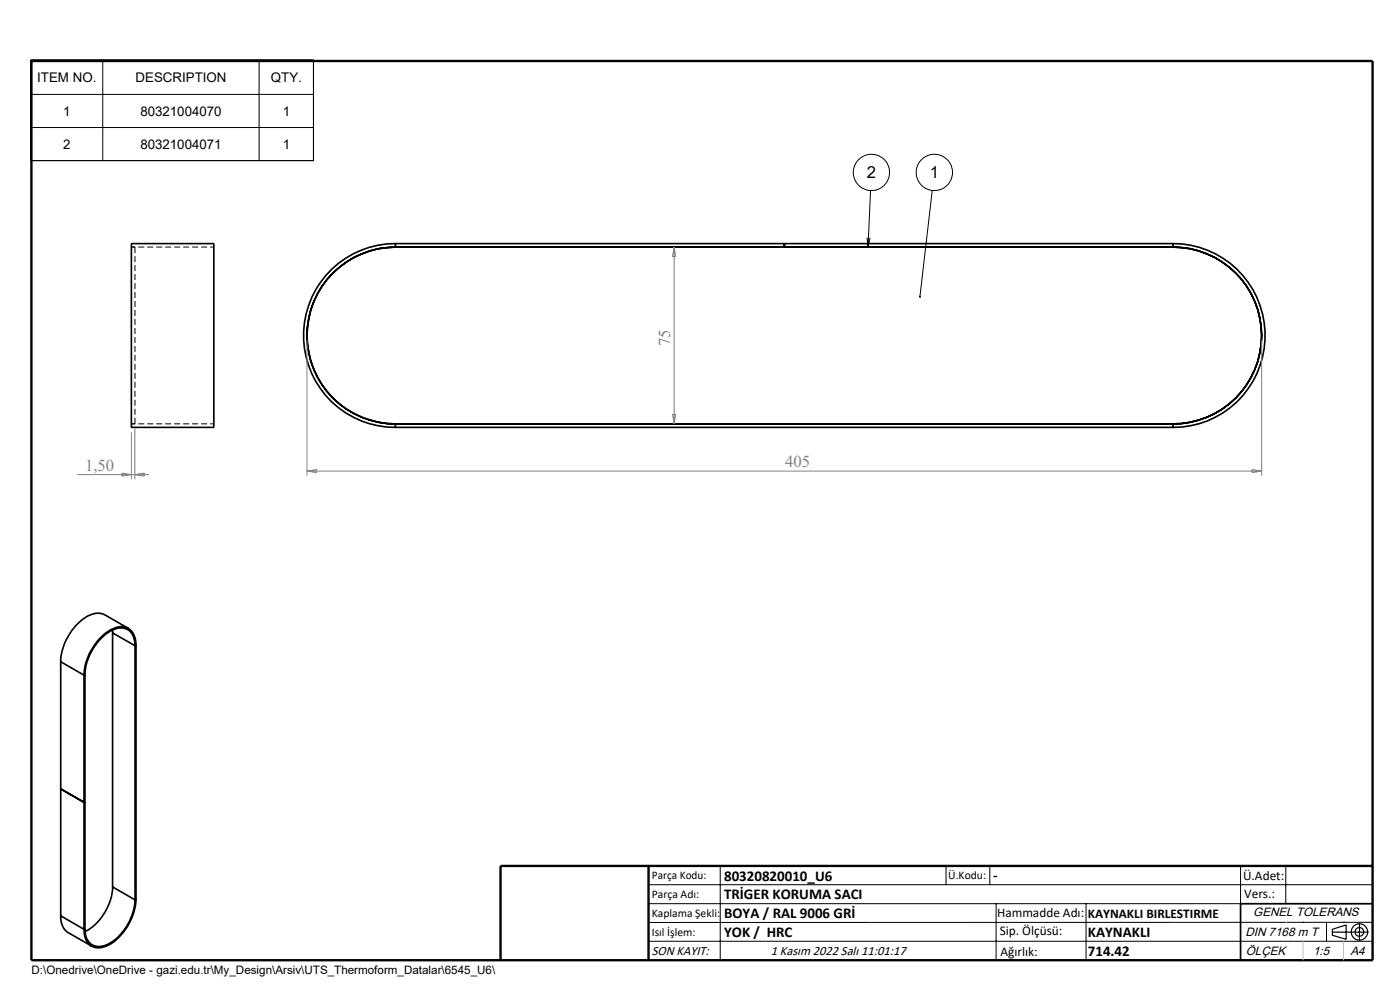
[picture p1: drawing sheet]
<svg xmlns="http://www.w3.org/2000/svg" width="297mm" height="210mm" viewBox="0 0 297 210" stroke-linecap="round" stroke-linejoin="round" font-family="sans-serif">
<g fill="none" stroke="#000" stroke-width=".35">
<path d="M27.9 51.7h17.5v39h-17.5zM83.9 52.4a18.8 18.8 0 0 0-18.8 18.8 18.8 18.8 0 0 0 18.8 18.7M83.9 51.7a19.5 19.5 0 0 0-19.5 19.5 19.5 19.5 0 0 0 19.5 19.5M83.9 51.7h82.4v.7M83.9 52.4h165M83.9 51.7v.7M248.9 52.4a18.8 18.8 0 0 1 18.8 18.8 18.8 18.8 0 0 1-18.8 18.7M248.9 51.7a19.5 19.5 0 0 1 19.5 19.5 19.5 19.5 0 0 1-19.5 19.5M248.9 51.7h-82.5v.7M248.9 51.7v.7M83.9 90.7h165M83.9 89.9h165"/>
<path d="M83.9 89.9v.8M248.9 89.9v.8M23.9 133.7v54.4M23.9 134.3l4.7 2.7M27.2 133.3l-4.9-2.9a4.3 4.3 0 0 0-4.7 .9 12.4 12.4 0 0 0-4.7 9.1M28.6 137a3.3 3.3 0 0 0-2.8-3.8 8.1 8.1 0 0 0-6.2 4.7 10.4 10.4 0 0 0-1.6 5.2M28.6 137v53.9M28.9 136.9a3.4 3.4 0 0 0-2.8-3.9 6.8 6.8 0 0 0-5.5 3.1 12.2 12.2 0 0 0-2.8 7.1M28.9 136.9l-.3 .1M28.9 136.9v53.8M12.9 140.4l4.9 2.8M12.9 140.4v53.9"/>
<path d="M17.8 143.2v53.9M18 143.1l-.2 .1M18 143.1v53.9M12.9 167.3l4.9 2.9 .2-.2M18 170.1h.1M12.9 194.3a3.9 3.9 0 0 0 1.6 3.5l4.9 2.9M12.9 194.3l4.9 2.8M18 197l-.2 .1M23.9 188.1a11.6 11.6 0 0 1-5.8 9.5M23.9 188.1l4.7 2.8M28.6 190.9a11.3 11.3 0 0 1-6.3 9.6 2.99 2.99 0 0 1-4.2-2.9l-.1-.6M28.9 190.7a11.8 11.8 0 0 1-6.4 10 3.1 3.1 0 0 1-4.6-3l-.1-.6"/>
<path d="M28.9 190.7l-.3 .2M291.2 191.7h-28v12"/>
</g>
<path d="M27.9 52.4h.7M83.9 52.4v-.7M248.9 51.7v.7M27.9 89.9h.7M83.9 90.7v-.8M248.9 89.9v.8" fill="none" stroke="#000" stroke-width=".21" stroke-dasharray="1.3 .6" stroke-dashoffset=".4" stroke-linecap="butt"/>
<path d="M28.6 52.4v37.5" fill="none" stroke="#000" stroke-width=".21" stroke-dasharray="1.3 .6" stroke-linecap="butt"/>
<path d="M45.4 52.4h-17.5M45.4 89.9h-17.5" fill="none" stroke="#000" stroke-width=".21" stroke-dasharray="1.3 .6" stroke-dashoffset=".5" stroke-linecap="butt"/>
<g fill="none" stroke="#000" stroke-width=".21">
<path d="M6.5 12.7h60v21.4h-60zM21.8 12.7v21.4M55 12.7v21.4M6.5 20h60M6.5 27h60M183.9 50.4l.2 2M184.6 50.4l-.5 2M184.7 40.4l-.6 12M197.8 40.4l-2.6 22.5M137.6 187.7h153.6M137.6 191.7h153.6M137.6 199.7h153.6"/>
<path d="M152.8 183.7v20M200.7 183.7v4M210 183.7v4M211.3 191.7v12M230.4 191.7v12M263.2 183.7v20M272.8 183.7v8M276.4 195.6h.1M281.4 195.6v4.1M285 195.6h.1M291.2 195.6l-153.6 .1"/>
<circle cx="184.9" cy="36.6" r="3.9"/>
<circle cx="198.2" cy="36.6" r="3.9"/>
</g>
<g fill="none" stroke="#000" stroke-width=".25">
<path d="M282.6 197.7h7.8M282.6 197.1l3-.9v3l-3-.8zM288.4 195.8v3.8M106.2 203.7h185"/>
<circle cx="288.4" cy="197.7" r="1.74"/>
<circle cx="288.4" cy="197.7" r=".93"/>
</g>
<path d="M6.7 12.9h284.5v190.8h-284.5zM137.6 183.7v20M291.2 183.7h-185v20" fill="none" stroke="#000" stroke-width=".5"/>
<path d="M276.4 199.7v4M285 199.7v4" fill="none" stroke="#c0c0c0" stroke-width=".21"/>
<path d="M272.8 195.6h.1" fill="none" stroke="#c0c0c0" stroke-width=".25"/>
<g fill="none" stroke="#808080" stroke-width=".21">
<path d="M143 52.4v37.5M143 52.4l.3 2h-.6zM65.1 72.2v28.7M267.7 72.2v28.7M27.9 91.7v10M28.6 90.9v10.8M65.1 99.9h202.6M65.1 99.9l2-.3v.7zM142.7 87.9h.6l-.3 2zM265.6 99.6l2.1 .3-2.1 .4zM16.4 100.7h15.2M25.9 100.4l2 .3-2 .3z"/>
<path d="M28.6 100.7l2-.3v.6z"/>
</g>
<path d="M195.1 62.8h.2a.22 .22 0 0 1 .1 .2 .22 .22 0 0 1-.3 .2l.1-.3-.1 .3-.2-.2z" fill="#000"/>
<g font-size="3.5">
<text x="183.9" y="37.7">2</text>
<text x="197.3" y="37.7">1</text>
</g>
<g font-size="3.5" fill="#808080">
<text x="142.2" y="73.4" transform="rotate(-90 142.2 73.4)">75</text>
<text x="18.1" y="99.8">1,50</text>
<text x="166.6" y="99.1">405</text>
</g>
<g font-size="3.2">
<text x="153.6" y="186.8">80320820010_U6</text>
<text x="153.6" y="190.8">TRİGER KORUMA SACI</text>
<text x="210.7" y="186.6">-</text>
<text x="153.6" y="194.8">BOYA / RAL 9006 GRİ</text>
<text x="153.6" y="198.8">YOK / HRC</text>
<text x="230.8" y="198.7">KAYNAKLI</text>
<text x="230.8" y="202.8">714.42</text>
</g>
<g font-size="2.8">
<text x="7.9" y="17.4">ITEM NO.</text>
<text x="28.8" y="17.4">DESCRIPTION</text>
<text x="57.5" y="17.4">QTY.</text>
<text x="13.4" y="24.5">1</text>
<text x="29.8" y="24.5">80321004070</text>
<text x="60" y="24.5">1</text>
<text x="13.4" y="31.6">2</text>
<text x="29.8" y="31.6">80321004071</text>
<text x="60" y="31.6">1</text>
<text x="263.7" y="186.7">Ü.Adet:</text>
<text x="263.9" y="190.5">Vers.:</text>
<text x="211.5" y="194.5">Hammadde Adı:</text>
<text x="230.8" y="194.7">KAYNAKLI BIRLESTIRME</text>
<text x="138.3" y="202.6">SON KAYIT:</text>
<text x="163.5" y="202.6">1 Kasım 2022 Salı 11:01:17</text>
<text x="212.1" y="198.4">Sip. Ölçüsü:</text>
<text x="212.2" y="202.7">Ağırlık:</text>
</g>
<g font-size="2.6">
<text x="265.9" y="194.4">GENEL TOLERANS</text>
<text x="264.2" y="198.5">DIN 7168 m T</text>
<text x="264.3" y="202.6">ÖLÇEK</text>
<text x="278.5" y="202.6">1:5</text>
<text x="286.5" y="202.6">A4</text>
</g>
<g font-size="2.5">
<text x="138.3" y="186.4">Parça Kodu:</text>
<text x="138.3" y="190.5">Parça Adı:</text>
<text x="201.2" y="186.5">Ü.Kodu:</text>
<text x="138.3" y="194.5">Kaplama Şekli:</text>
<text x="138.3" y="198.6">Isıl İşlem:</text>
<text x="6.7" y="206.7">D:\Onedrive\OneDrive - gazi.edu.tr\My_Design\Arsiv\UTS_Thermoform_Datalar\6545_U6\</text>
</g>
</svg>
